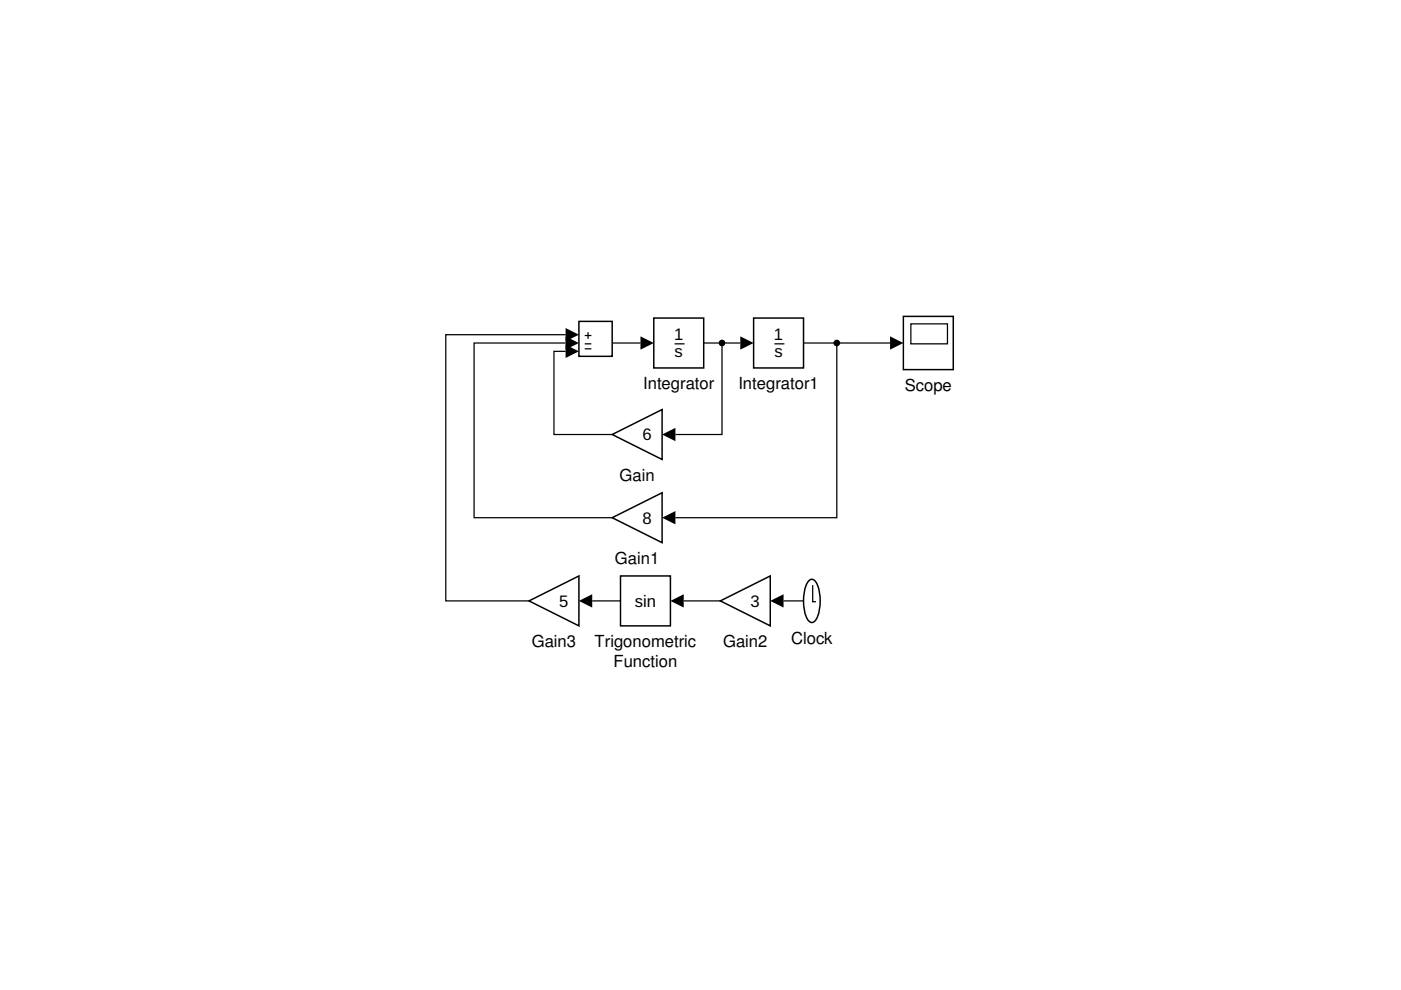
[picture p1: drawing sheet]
<svg xmlns="http://www.w3.org/2000/svg" width="297mm" height="210mm" viewBox="0 0 297 210" stroke-linecap="round" stroke-linejoin="round" font-family="sans-serif">
<path d="M124 71.1h1.4M124 72.9h1.4M124 74h1.4M124.7 70.4v1.4" fill="none" stroke="#000" stroke-width=".26"/>
<path d="M122.7 68.1h7.1v7.4h-7.1z" fill="none" stroke="#000" stroke-width=".31"/>
<path d="M138.6 67.4h10.6v10.6h-10.6z" fill="#fff"/>
<path d="M143 72.9h2.1" fill="none" stroke="#000" stroke-width=".26"/>
<path d="M138.6 67.4h10.6v10.6h-10.6z" fill="none" stroke="#000" stroke-width=".31"/>
<path d="M159.8 67.4h10.6v10.6h-10.6z" fill="#fff"/>
<path d="M164.2 72.9h2.1" fill="none" stroke="#000" stroke-width=".26"/>
<path d="M159.8 67.4h10.6v10.6h-10.6z" fill="none" stroke="#000" stroke-width=".31"/>
<path d="M129.8 92.1l10.6-5.3v10.6z" fill="#fff"/>
<path d="M129.8 92.1l10.6-5.3v10.6z" fill="none" stroke="#000" stroke-width=".31"/>
<path d="M129.8 109.8l10.6-5.3v10.6z" fill="#fff"/>
<path d="M129.8 109.8l10.6-5.3v10.6z" fill="none" stroke="#000" stroke-width=".31"/>
<path d="M131.6 122.1h10.5v10.6h-10.5z" fill="#fff"/>
<path d="M131.6 122.1h10.5v10.6h-10.5z" fill="none" stroke="#000" stroke-width=".31"/>
<path d="M171.4 123.2a.94 .94 0 0 1 1-.4 .94 .94 0 0 1 .7 .8 9.2 9.2 0 0 1-.3 8 .94 .94 0 0 1-1 .4 .94 .94 0 0 1-.7-.8 9.2 9.2 0 0 1 .3-8z" fill="#fff"/>
<path d="M172.3 124.1v3.5h.7" fill="none" stroke="#000" stroke-width=".26"/>
<path d="M171.4 123.2a.94 .94 0 0 1 1-.4 .94 .94 0 0 1 .7 .8 9.2 9.2 0 0 1-.3 8 .94 .94 0 0 1-1 .4 .94 .94 0 0 1-.7-.8 9.2 9.2 0 0 1 .3-8z" fill="none" stroke="#000" stroke-width=".31"/>
<path d="M152.7 127.4l10.6-5.3v10.6z" fill="#fff"/>
<path d="M152.7 127.4l10.6-5.3v10.6z" fill="none" stroke="#000" stroke-width=".31"/>
<path d="M112.2 127.4l10.5-5.3v10.6z" fill="#fff"/>
<path d="M112.2 127.4l10.5-5.3v10.6z" fill="none" stroke="#000" stroke-width=".31"/>
<path d="M191.5 67.1h10.6v11.3h-10.6z" fill="#fff"/>
<path d="M119.9 74.5h-2.5v17.6h12.4M119.9 72.7h-19.4v37.1h29.3M119.9 71h-25.4v56.4h17.7M129.8 72.7h6M149.2 72.7h7.8M153.1 72.7v19.4h-9.9M170.4 72.7h18.3M177.4 72.7v37.1h-34.2M193.1 68.7h7.8v4.2h-7.8zM125.6 127.4h6M145 127.4h7.7M166.1 127.4h4.3" fill="none" stroke="#000" stroke-width=".26"/>
<path d="M191.5 67.1h10.6v11.3h-10.6z" fill="none" stroke="#000" stroke-width=".31"/>
<path d="M119.9 73.1l2.8 1.4-2.8 1.4zM119.9 71.3l2.8 1.4-2.8 1.4zM119.9 69.6l2.8 1.4-2.8 1.4zM135.8 71.3l2.8 1.4-2.8 1.4zM157 71.3l2.8 1.4-2.8 1.4zM188.7 71.3l2.8 1.4-2.8 1.4zM140.4 92.1l2.8-1.4v2.8zM140.4 109.8l2.8-1.4v2.8zM122.7 127.4l2.9-1.4v2.8zM142.1 127.4l2.9-1.4v2.8zM163.3 127.4l2.8-1.4v2.8z" fill="#000"/>
<g fill="#000">
<circle cx="153.1" cy="72.7" r=".71"/>
<circle cx="177.4" cy="72.7" r=".71"/>
</g>
<g font-size="3.5">
<text x="142.9" y="72.1">1</text>
<text x="143" y="75.6">s</text>
<text x="164.1" y="72.1">1</text>
<text x="164.2" y="75.6">s</text>
<text x="136.4" y="82.5">Integrator</text>
<text x="156.5" y="82.5">Integrator1</text>
<text x="191.8" y="82.9">Scope</text>
<text x="136.2" y="93.4">6</text>
<text x="131.4" y="101.9">Gain</text>
<text x="136.2" y="111">8</text>
<text x="130.4" y="119.6">Gain1</text>
<text x="118.6" y="128.6">5</text>
<text x="134.6" y="128.6">sin</text>
<text x="159.2" y="128.6">3</text>
<text x="112.7" y="137.2">Gain3</text>
<text x="126.1" y="137.2">Trigonometric</text>
<text x="153.3" y="137.2">Gain2</text>
<text x="167.7" y="136.5">Clock</text>
<text x="130.1" y="141.5">Function</text>
</g>
</svg>
